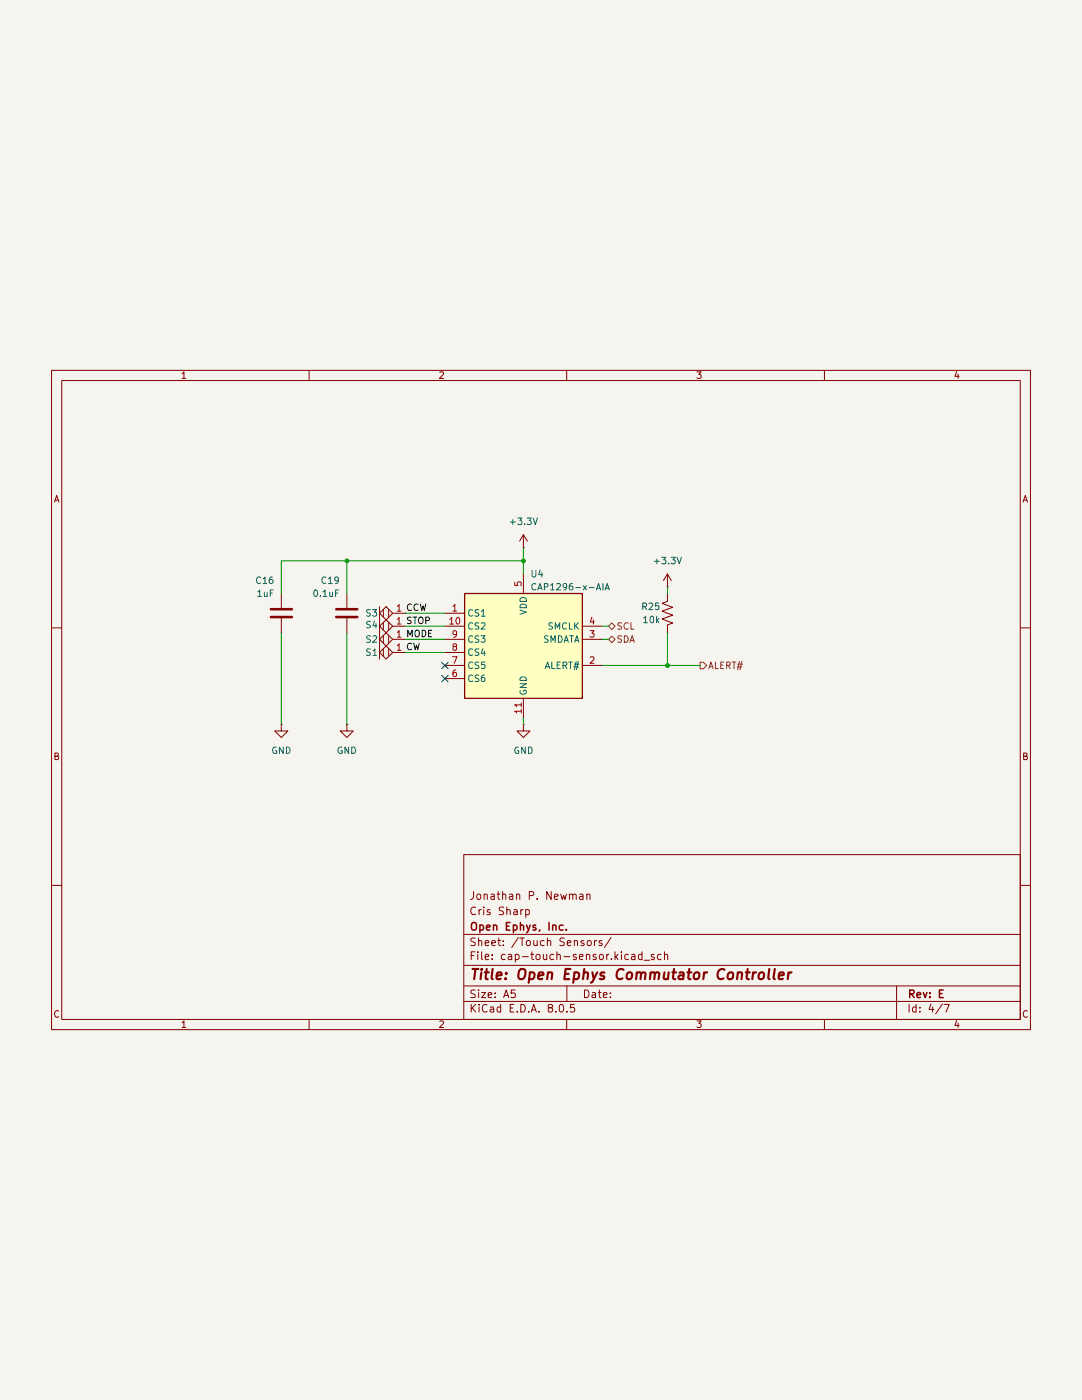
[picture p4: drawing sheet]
(kicad_sch
 (version 20231120)
 (generator "eeschema")
 (generator_version "8.0")
 (paper "A5")
 (title_block
  (title "Open Ephys Commutator Controller")
  (rev "E")
  (company "Open Ephys, Inc.")
  (comment 1 "Cris Sharp")
  (comment 2 "Jonathan P. Newman"))
 (lib_symbols
  (symbol "Device:C"
   (pin_numbers hide)
   (pin_names
    (offset 0.254)) (exclude_from_sim no) (in_bom yes) (on_board yes)
   (property "Reference" "C" (at 0.635 2.54 0) (effects (font (size 1.27 1.27)) (justify left)))
   (property "Value" "C" (at 0.635 -2.54 0) (effects (font (size 1.27 1.27)) (justify left)))
   (property "Footprint" "" (at 0.9652 -3.81 0) (effects (font (size 1.27 1.27)) (hide yes)))
   (property "Datasheet" "~" (at 0 0 0) (effects (font (size 1.27 1.27)) (hide yes)))
   (property "Description" "Unpolarized capacitor" (at 0 0 0) (effects (font (size 1.27 1.27)) (hide yes)))
   (symbol "C_0_1"
    (polyline (pts (xy -2.032 -0.762) (xy 2.032 -0.762)) (stroke (width 0.508) (type default)) (fill (type none)))
    (polyline (pts (xy -2.032 0.762) (xy 2.032 0.762)) (stroke (width 0.508) (type default)) (fill (type none))))
   (symbol "C_1_1"
    (pin passive line (at 0 3.81 270) (length 2.794) (name "~" (effects (font (size 1.27 1.27)))) (number "1" (effects (font (size 1.27 1.27)))))
    (pin passive line (at 0 -3.81 90) (length 2.794) (name "~" (effects (font (size 1.27 1.27)))) (number "2" (effects (font (size 1.27 1.27)))))))
  (symbol "Device:R_US"
   (pin_numbers hide)
   (pin_names
    (offset 0)) (exclude_from_sim no) (in_bom yes) (on_board yes)
   (property "Reference" "R" (at 2.54 0 90) (effects (font (size 1.27 1.27))))
   (property "Value" "R_US" (at -2.54 0 90) (effects (font (size 1.27 1.27))))
   (property "Footprint" "" (at 1.016 -0.254 90) (effects (font (size 1.27 1.27)) (hide yes)))
   (property "Datasheet" "~" (at 0 0 0) (effects (font (size 1.27 1.27)) (hide yes)))
   (property "Description" "Resistor, US symbol" (at 0 0 0) (effects (font (size 1.27 1.27)) (hide yes)))
   (symbol "R_US_0_1"
    (polyline (pts (xy 0 -2.286) (xy 0 -2.54)) (stroke (width 0) (type default)) (fill (type none)))
    (polyline (pts (xy 0 2.286) (xy 0 2.54)) (stroke (width 0) (type default)) (fill (type none)))
    (polyline (pts (xy 0 -0.762) (xy 1.016 -1.143) (xy 0 -1.524) (xy -1.016 -1.905) (xy 0 -2.286)) (stroke (width 0) (type default)) (fill (type none)))
    (polyline (pts (xy 0 0.762) (xy 1.016 0.381) (xy 0 0) (xy -1.016 -0.381) (xy 0 -0.762)) (stroke (width 0) (type default)) (fill (type none)))
    (polyline (pts (xy 0 2.286) (xy 1.016 1.905) (xy 0 1.524) (xy -1.016 1.143) (xy 0 0.762)) (stroke (width 0) (type default)) (fill (type none))))
   (symbol "R_US_1_1"
    (pin passive line (at 0 3.81 270) (length 1.27) (name "~" (effects (font (size 1.27 1.27)))) (number "1" (effects (font (size 1.27 1.27)))))
    (pin passive line (at 0 -3.81 90) (length 1.27) (name "~" (effects (font (size 1.27 1.27)))) (number "2" (effects (font (size 1.27 1.27)))))))
  (symbol "open-ephys:CAP1296-x-AIA" (exclude_from_sim no) (in_bom yes) (on_board yes)
   (property "Reference" "U" (at -10.16 12.7 0) (effects (font (size 1.27 1.27))))
   (property "Value" "CAP1296-x-AIA" (at 8.89 12.7 0) (effects (font (size 1.27 1.27))))
   (property "Footprint" "Package_DFN_QFN:DFN-10-1EP_3x3mm_P0.5mm_EP1.55x2.48mm" (at 0 24.13 0) (effects (font (size 1.27 1.27)) (hide yes)))
   (property "Datasheet" "https://ww1.microchip.com/downloads/en/DeviceDoc/00001569B.pdf" (at -1.27 0 0) (effects (font (size 1.27 1.27)) (hide yes)))
   (property "Description" "6-Channel Capacitive Touch Sensor, DFN-10" (at 0 0 0) (effects (font (size 1.27 1.27)) (hide yes)))
   (symbol "CAP1296-x-AIA_0_1"
    (rectangle (start -11.43 11.43) (end 11.43 -8.89) (stroke (width 0.254) (type default)) (fill (type background))))
   (symbol "CAP1296-x-AIA_1_1"
    (pin passive line (at -15.24 7.62 0) (length 3.81) (name "CS1" (effects (font (size 1.27 1.27)))) (number "1" (effects (font (size 1.27 1.27)))))
    (pin passive line (at -15.24 5.08 0) (length 3.81) (name "CS2" (effects (font (size 1.27 1.27)))) (number "10" (effects (font (size 1.27 1.27)))))
    (pin power_in line (at 0 -12.7 90) (length 3.81) (name "GND" (effects (font (size 1.27 1.27)))) (number "11" (effects (font (size 1.27 1.27)))))
    (pin open_collector line (at 15.24 -2.54 180) (length 3.81) (name "ALERT#" (effects (font (size 1.27 1.27)))) (number "2" (effects (font (size 1.27 1.27)))))
    (pin bidirectional line (at 15.24 2.54 180) (length 3.81) (name "SMDATA" (effects (font (size 1.27 1.27)))) (number "3" (effects (font (size 1.27 1.27)))))
    (pin input line (at 15.24 5.08 180) (length 3.81) (name "SMCLK" (effects (font (size 1.27 1.27)))) (number "4" (effects (font (size 1.27 1.27)))))
    (pin power_in line (at 0 15.24 270) (length 3.81) (name "VDD" (effects (font (size 1.27 1.27)))) (number "5" (effects (font (size 1.27 1.27)))))
    (pin passive line (at -15.24 -5.08 0) (length 3.81) (name "CS6" (effects (font (size 1.27 1.27)))) (number "6" (effects (font (size 1.27 1.27)))))
    (pin passive line (at -15.24 -2.54 0) (length 3.81) (name "CS5" (effects (font (size 1.27 1.27)))) (number "7" (effects (font (size 1.27 1.27)))))
    (pin passive line (at -15.24 0 0) (length 3.81) (name "CS4" (effects (font (size 1.27 1.27)))) (number "8" (effects (font (size 1.27 1.27)))))
    (pin passive line (at -15.24 2.54 0) (length 3.81) (name "CS3" (effects (font (size 1.27 1.27)))) (number "9" (effects (font (size 1.27 1.27)))))))
  (symbol "open-ephys:TOUCH" (exclude_from_sim no) (in_bom no) (on_board yes)
   (property "Reference" "S" (at 0 3.81 0) (effects (font (size 1.27 1.27))))
   (property "Value" "" (at 0 0 0) (effects (font (size 1.27 1.27))))
   (property "Footprint" "" (at 0 0 0) (effects (font (size 1.27 1.27)) (hide yes)))
   (property "Datasheet" "" (at 0 0 0) (effects (font (size 1.27 1.27)) (hide yes)))
   (property "Description" "Printed capactitive touch sensor" (at 0 0 0) (effects (font (size 1.27 1.27)) (hide yes)))
   (symbol "TOUCH_0_1"
    (polyline (pts (xy -1.27 2.54) (xy 1.27 2.54)) (stroke (width 0) (type default)) (fill (type none)))
    (polyline (pts (xy -0.762 0.762) (xy 0.762 0.762)) (stroke (width 0) (type default)) (fill (type none)))
    (polyline (pts (xy -0.762 1.778) (xy 0.762 1.778)) (stroke (width 0) (type default)) (fill (type none)))
    (polyline (pts (xy -1.27 1.27) (xy 0 2.54) (xy 1.27 1.27) (xy 0 0) (xy -1.27 1.27)) (stroke (width 0) (type default)) (fill (type none))))
   (symbol "TOUCH_1_1"
    (pin passive line (at 0 -2.54 90) (length 2.54) (name "" (effects (font (size 1.27 1.27)))) (number "1" (effects (font (size 1.27 1.27)))))))
  (symbol "power:+3.3V"
   (power)
   (pin_numbers hide)
   (pin_names
    (offset 0) hide) (exclude_from_sim no) (in_bom yes) (on_board yes)
   (property "Reference" "#PWR" (at 0 -3.81 0) (effects (font (size 1.27 1.27)) (hide yes)))
   (property "Value" "+3.3V" (at 0 3.556 0) (effects (font (size 1.27 1.27))))
   (property "Footprint" "" (at 0 0 0) (effects (font (size 1.27 1.27)) (hide yes)))
   (property "Datasheet" "" (at 0 0 0) (effects (font (size 1.27 1.27)) (hide yes)))
   (property "Description" "Power symbol creates a global label with name \"+3.3V\"" (at 0 0 0) (effects (font (size 1.27 1.27)) (hide yes)))
   (symbol "+3.3V_0_1"
    (polyline (pts (xy -0.762 1.27) (xy 0 2.54)) (stroke (width 0) (type default)) (fill (type none)))
    (polyline (pts (xy 0 0) (xy 0 2.54)) (stroke (width 0) (type default)) (fill (type none)))
    (polyline (pts (xy 0 2.54) (xy 0.762 1.27)) (stroke (width 0) (type default)) (fill (type none))))
   (symbol "+3.3V_1_1"
    (pin power_in line (at 0 0 90) (length 0) (name "~" (effects (font (size 1.27 1.27)))) (number "1" (effects (font (size 1.27 1.27)))))))
  (symbol "power:GND"
   (power)
   (pin_numbers hide)
   (pin_names
    (offset 0) hide) (exclude_from_sim no) (in_bom yes) (on_board yes)
   (property "Reference" "#PWR" (at 0 -6.35 0) (effects (font (size 1.27 1.27)) (hide yes)))
   (property "Value" "GND" (at 0 -3.81 0) (effects (font (size 1.27 1.27))))
   (property "Footprint" "" (at 0 0 0) (effects (font (size 1.27 1.27)) (hide yes)))
   (property "Datasheet" "" (at 0 0 0) (effects (font (size 1.27 1.27)) (hide yes)))
   (property "Description" "Power symbol creates a global label with name \"GND\" , ground" (at 0 0 0) (effects (font (size 1.27 1.27)) (hide yes)))
   (symbol "GND_0_1"
    (polyline (pts (xy 0 0) (xy 0 -1.27) (xy 1.27 -1.27) (xy 0 -2.54) (xy -1.27 -1.27) (xy 0 -1.27)) (stroke (width 0) (type default)) (fill (type none))))
   (symbol "GND_1_1"
    (pin power_in line (at 0 0 270) (length 0) (name "~" (effects (font (size 1.27 1.27)))) (number "1" (effects (font (size 1.27 1.27))))))))
 (junction
  (at 67.31 46.99)
  (diameter 0)
  (color 0 0 0 0))
 (junction
  (at 129.54 67.31)
  (diameter 0)
  (color 0 0 0 0))
 (junction
  (at 101.6 46.99)
  (diameter 0)
  (color 0 0 0 0))
 (no_connect
  (at 86.36 67.31))
 (no_connect
  (at 86.36 69.85))
 (wire
  (pts (xy 67.31 46.99) (xy 101.6 46.99))
  (stroke (width 0) (type default)))
 (wire
  (pts (xy 54.61 46.99) (xy 54.61 53.34))
  (stroke (width 0) (type default)))
 (wire
  (pts (xy 135.89 67.31) (xy 129.54 67.31))
  (stroke (width 0) (type default)))
 (wire
  (pts (xy 101.6 46.99) (xy 101.6 49.53))
  (stroke (width 0) (type default)))
 (wire
  (pts (xy 67.31 46.99) (xy 67.31 53.34))
  (stroke (width 0) (type default)))
 (wire
  (pts (xy 129.54 60.96) (xy 129.54 67.31))
  (stroke (width 0) (type default)))
 (wire
  (pts (xy 78.74 62.23) (xy 86.36 62.23))
  (stroke (width 0) (type default)))
 (wire
  (pts (xy 129.54 52.07) (xy 129.54 53.34))
  (stroke (width 0) (type default)))
 (wire
  (pts (xy 101.6 44.45) (xy 101.6 46.99))
  (stroke (width 0) (type default)))
 (wire
  (pts (xy 118.11 62.23) (xy 116.84 62.23))
  (stroke (width 0) (type default)))
 (wire
  (pts (xy 78.74 57.15) (xy 86.36 57.15))
  (stroke (width 0) (type default)))
 (wire
  (pts (xy 67.31 46.99) (xy 54.61 46.99))
  (stroke (width 0) (type default)))
 (wire
  (pts (xy 118.11 59.69) (xy 116.84 59.69))
  (stroke (width 0) (type default)))
 (wire
  (pts (xy 67.31 60.96) (xy 67.31 78.74))
  (stroke (width 0) (type default)))
 (wire
  (pts (xy 101.6 77.47) (xy 101.6 78.74))
  (stroke (width 0) (type default)))
 (wire
  (pts (xy 78.74 59.69) (xy 86.36 59.69))
  (stroke (width 0) (type default)))
 (wire
  (pts (xy 54.61 60.96) (xy 54.61 78.74))
  (stroke (width 0) (type default)))
 (wire
  (pts (xy 129.54 67.31) (xy 116.84 67.31))
  (stroke (width 0) (type default)))
 (wire
  (pts (xy 78.74 64.77) (xy 86.36 64.77))
  (stroke (width 0) (type default)))
 (label "MODE"
  (at 78.74 62.23 0)
  (fields_autoplaced yes)
  (effects (font (size 1.27 1.27)) (justify left bottom)))
 (label "CW"
  (at 78.74 64.77 0)
  (fields_autoplaced yes)
  (effects (font (size 1.27 1.27)) (justify left bottom)))
 (label "STOP"
  (at 78.74 59.69 0)
  (fields_autoplaced yes)
  (effects (font (size 1.27 1.27)) (justify left bottom)))
 (label "CCW"
  (at 78.74 57.15 0)
  (fields_autoplaced yes)
  (effects (font (size 1.27 1.27)) (justify left bottom)))
 (hierarchical_label "ALERT#"
  (shape output)
  (at 135.89 67.31 0)
  (fields_autoplaced yes)
  (effects (font (size 1.27 1.27)) (justify left)))
 (hierarchical_label "SDA"
  (shape bidirectional)
  (at 118.11 62.23 0)
  (fields_autoplaced yes)
  (effects (font (size 1.27 1.27)) (justify left)))
 (hierarchical_label "SCL"
  (shape bidirectional)
  (at 118.11 59.69 0)
  (fields_autoplaced yes)
  (effects (font (size 1.27 1.27)) (justify left)))
 (symbol
  (lib_id "power:GND")
  (at 54.61 78.74 0)
  (unit 1)
  (exclude_from_sim no)
  (in_bom yes)
  (on_board yes)
  (dnp no)
  (fields_autoplaced yes)
  (property "Reference" "#PWR031" (at 54.61 85.09 0) (effects (font (size 1.27 1.27)) (hide yes)))
  (property "Value" "GND" (at 54.61 83.82 0) (effects (font (size 1.27 1.27))))
  (property "Footprint" "" (at 54.61 78.74 0) (effects (font (size 1.27 1.27)) (hide yes)))
  (property "Datasheet" "" (at 54.61 78.74 0) (effects (font (size 1.27 1.27)) (hide yes)))
  (property "Description" "Power symbol creates a global label with name \"GND\" , ground" (at 54.61 78.74 0) (effects (font (size 1.27 1.27)) (hide yes)))
  (pin "1"))
 (symbol
  (lib_id "Device:R_US")
  (at 129.54 57.15 0)
  (mirror y)
  (unit 1)
  (exclude_from_sim no)
  (in_bom yes)
  (on_board yes)
  (dnp no)
  (property "Reference" "R25" (at 128.27 55.88 0) (effects (font (size 1.27 1.27)) (justify left)))
  (property "Value" "10k" (at 128.27 58.42 0) (effects (font (size 1.27 1.27)) (justify left)))
  (property "Footprint" "Resistor_SMD:R_0603_1608Metric" (at 128.524 57.404 90) (effects (font (size 1.27 1.27)) (hide yes)))
  (property "Datasheet" "~" (at 129.54 57.15 0) (effects (font (size 1.27 1.27)) (hide yes)))
  (property "Description" "Resistor, US symbol" (at 129.54 57.15 0) (effects (font (size 1.27 1.27)) (hide yes)))
  (pin "1")
  (pin "2"))
 (symbol
  (lib_id "Device:C")
  (at 67.31 57.15 0)
  (unit 1)
  (exclude_from_sim no)
  (in_bom yes)
  (on_board yes)
  (dnp no)
  (property "Reference" "C19" (at 66.04 50.8 0) (effects (font (size 1.27 1.27)) (justify right)))
  (property "Value" "0.1uF" (at 66.04 53.34 0) (effects (font (size 1.27 1.27)) (justify right)))
  (property "Footprint" "Capacitor_SMD:C_0402_1005Metric" (at 68.2752 60.96 0) (effects (font (size 1.27 1.27)) (hide yes)))
  (property "Datasheet" "~" (at 67.31 57.15 0) (effects (font (size 1.27 1.27)) (hide yes)))
  (property "Description" "Unpolarized capacitor" (at 67.31 57.15 0) (effects (font (size 1.27 1.27)) (hide yes)))
  (pin "1")
  (pin "2"))
 (symbol
  (lib_id "power:+3.3V")
  (at 129.54 52.07 0)
  (unit 1)
  (exclude_from_sim no)
  (in_bom yes)
  (on_board yes)
  (dnp no)
  (fields_autoplaced yes)
  (property "Reference" "#PWR029" (at 129.54 55.88 0) (effects (font (size 1.27 1.27)) (hide yes)))
  (property "Value" "+3.3V" (at 129.54 46.99 0) (effects (font (size 1.27 1.27))))
  (property "Footprint" "" (at 129.54 52.07 0) (effects (font (size 1.27 1.27)) (hide yes)))
  (property "Datasheet" "" (at 129.54 52.07 0) (effects (font (size 1.27 1.27)) (hide yes)))
  (property "Description" "Power symbol creates a global label with name \"+3.3V\"" (at 129.54 52.07 0) (effects (font (size 1.27 1.27)) (hide yes)))
  (pin "1"))
 (symbol
  (lib_id "Device:C")
  (at 54.61 57.15 0)
  (unit 1)
  (exclude_from_sim no)
  (in_bom yes)
  (on_board yes)
  (dnp no)
  (property "Reference" "C16" (at 53.34 50.8 0) (effects (font (size 1.27 1.27)) (justify right)))
  (property "Value" "1uF" (at 53.34 53.34 0) (effects (font (size 1.27 1.27)) (justify right)))
  (property "Footprint" "Capacitor_SMD:C_0603_1608Metric" (at 55.5752 60.96 0) (effects (font (size 1.27 1.27)) (hide yes)))
  (property "Datasheet" "~" (at 54.61 57.15 0) (effects (font (size 1.27 1.27)) (hide yes)))
  (property "Description" "Unpolarized capacitor" (at 54.61 57.15 0) (effects (font (size 1.27 1.27)) (hide yes)))
  (pin "1")
  (pin "2"))
 (symbol
  (lib_id "open-ephys:TOUCH")
  (at 76.2 59.69 90)
  (mirror x)
  (unit 1)
  (exclude_from_sim no)
  (in_bom no)
  (on_board yes)
  (dnp no)
  (property "Reference" "S4" (at 72.136 59.436 90) (effects (font (size 1.27 1.27))))
  (property "Value" "~" (at 74.93 57.15 90) (effects (font (size 1.27 1.27))))
  (property "Footprint" "open-ephys:Touch_Center_2mm" (at 76.2 59.69 0) (effects (font (size 1.27 1.27)) (hide yes)))
  (property "Datasheet" "" (at 76.2 59.69 0) (effects (font (size 1.27 1.27)) (hide yes)))
  (property "Description" "Printed capactitive touch sensor" (at 76.2 59.69 0) (effects (font (size 1.27 1.27)) (hide yes)))
  (pin "1"))
 (symbol
  (lib_id "open-ephys:TOUCH")
  (at 76.2 62.23 90)
  (mirror x)
  (unit 1)
  (exclude_from_sim no)
  (in_bom no)
  (on_board yes)
  (dnp no)
  (property "Reference" "S2" (at 72.136 62.23 90) (effects (font (size 1.27 1.27))))
  (property "Value" "~" (at 74.93 59.69 90) (effects (font (size 1.27 1.27))))
  (property "Footprint" "open-ephys:Touch_Center_2mm" (at 76.2 62.23 0) (effects (font (size 1.27 1.27)) (hide yes)))
  (property "Datasheet" "" (at 76.2 62.23 0) (effects (font (size 1.27 1.27)) (hide yes)))
  (property "Description" "Printed capactitive touch sensor" (at 76.2 62.23 0) (effects (font (size 1.27 1.27)) (hide yes)))
  (pin "1"))
 (symbol
  (lib_id "power:GND")
  (at 101.6 78.74 0)
  (mirror y)
  (unit 1)
  (exclude_from_sim no)
  (in_bom yes)
  (on_board yes)
  (dnp no)
  (fields_autoplaced yes)
  (property "Reference" "#PWR036" (at 101.6 85.09 0) (effects (font (size 1.27 1.27)) (hide yes)))
  (property "Value" "GND" (at 101.6 83.82 0) (effects (font (size 1.27 1.27))))
  (property "Footprint" "" (at 101.6 78.74 0) (effects (font (size 1.27 1.27)) (hide yes)))
  (property "Datasheet" "" (at 101.6 78.74 0) (effects (font (size 1.27 1.27)) (hide yes)))
  (property "Description" "Power symbol creates a global label with name \"GND\" , ground" (at 101.6 78.74 0) (effects (font (size 1.27 1.27)) (hide yes)))
  (pin "1"))
 (symbol
  (lib_id "open-ephys:TOUCH")
  (at 76.2 57.15 90)
  (mirror x)
  (unit 1)
  (exclude_from_sim no)
  (in_bom no)
  (on_board yes)
  (dnp no)
  (property "Reference" "S3" (at 72.136 57.15 90) (effects (font (size 1.27 1.27))))
  (property "Value" "~" (at 74.93 54.61 90) (effects (font (size 1.27 1.27))))
  (property "Footprint" "open-ephys:Touch_Center_2mm" (at 76.2 57.15 0) (effects (font (size 1.27 1.27)) (hide yes)))
  (property "Datasheet" "" (at 76.2 57.15 0) (effects (font (size 1.27 1.27)) (hide yes)))
  (property "Description" "Printed capactitive touch sensor" (at 76.2 57.15 0) (effects (font (size 1.27 1.27)) (hide yes)))
  (pin "1"))
 (symbol
  (lib_id "power:GND")
  (at 67.31 78.74 0)
  (unit 1)
  (exclude_from_sim no)
  (in_bom yes)
  (on_board yes)
  (dnp no)
  (fields_autoplaced yes)
  (property "Reference" "#PWR037" (at 67.31 85.09 0) (effects (font (size 1.27 1.27)) (hide yes)))
  (property "Value" "GND" (at 67.31 83.82 0) (effects (font (size 1.27 1.27))))
  (property "Footprint" "" (at 67.31 78.74 0) (effects (font (size 1.27 1.27)) (hide yes)))
  (property "Datasheet" "" (at 67.31 78.74 0) (effects (font (size 1.27 1.27)) (hide yes)))
  (property "Description" "Power symbol creates a global label with name \"GND\" , ground" (at 67.31 78.74 0) (effects (font (size 1.27 1.27)) (hide yes)))
  (pin "1"))
 (symbol
  (lib_id "open-ephys:CAP1296-x-AIA")
  (at 101.6 64.77 0)
  (unit 1)
  (exclude_from_sim no)
  (in_bom yes)
  (on_board yes)
  (dnp no)
  (property "Reference" "U4" (at 102.87 49.53 0) (effects (font (size 1.27 1.27)) (justify left)))
  (property "Value" "CAP1296-x-AIA" (at 102.87 52.07 0) (effects (font (size 1.27 1.27)) (justify left)))
  (property "Footprint" "Package_DFN_QFN:DFN-10-1EP_3x3mm_P0.5mm_EP1.55x2.48mm" (at 101.6 40.64 0) (effects (font (size 1.27 1.27)) (hide yes)))
  (property "Datasheet" "https://ww1.microchip.com/downloads/en/DeviceDoc/00001569B.pdf" (at 100.33 64.77 0) (effects (font (size 1.27 1.27)) (hide yes)))
  (property "Description" "6-Channel Capacitive Touch Sensor, DFN-10" (at 101.6 64.77 0) (effects (font (size 1.27 1.27)) (hide yes)))
  (pin "11")
  (pin "7")
  (pin "2")
  (pin "6")
  (pin "5")
  (pin "10")
  (pin "8")
  (pin "1")
  (pin "4")
  (pin "9")
  (pin "3"))
 (symbol
  (lib_id "power:+3.3V")
  (at 101.6 44.45 0)
  (unit 1)
  (exclude_from_sim no)
  (in_bom yes)
  (on_board yes)
  (dnp no)
  (fields_autoplaced yes)
  (property "Reference" "#PWR035" (at 101.6 48.26 0) (effects (font (size 1.27 1.27)) (hide yes)))
  (property "Value" "+3.3V" (at 101.6 39.37 0) (effects (font (size 1.27 1.27))))
  (property "Footprint" "" (at 101.6 44.45 0) (effects (font (size 1.27 1.27)) (hide yes)))
  (property "Datasheet" "" (at 101.6 44.45 0) (effects (font (size 1.27 1.27)) (hide yes)))
  (property "Description" "Power symbol creates a global label with name \"+3.3V\"" (at 101.6 44.45 0) (effects (font (size 1.27 1.27)) (hide yes)))
  (pin "1"))
 (symbol
  (lib_id "open-ephys:TOUCH")
  (at 76.2 64.77 90)
  (mirror x)
  (unit 1)
  (exclude_from_sim no)
  (in_bom no)
  (on_board yes)
  (dnp no)
  (property "Reference" "S1" (at 72.136 64.77 90) (effects (font (size 1.27 1.27))))
  (property "Value" "~" (at 74.93 62.23 90) (effects (font (size 1.27 1.27))))
  (property "Footprint" "open-ephys:Touch_Center_2mm" (at 76.2 64.77 0) (effects (font (size 1.27 1.27)) (hide yes)))
  (property "Datasheet" "" (at 76.2 64.77 0) (effects (font (size 1.27 1.27)) (hide yes)))
  (property "Description" "Printed capactitive touch sensor" (at 76.2 64.77 0) (effects (font (size 1.27 1.27)) (hide yes)))
  (pin "1")))
